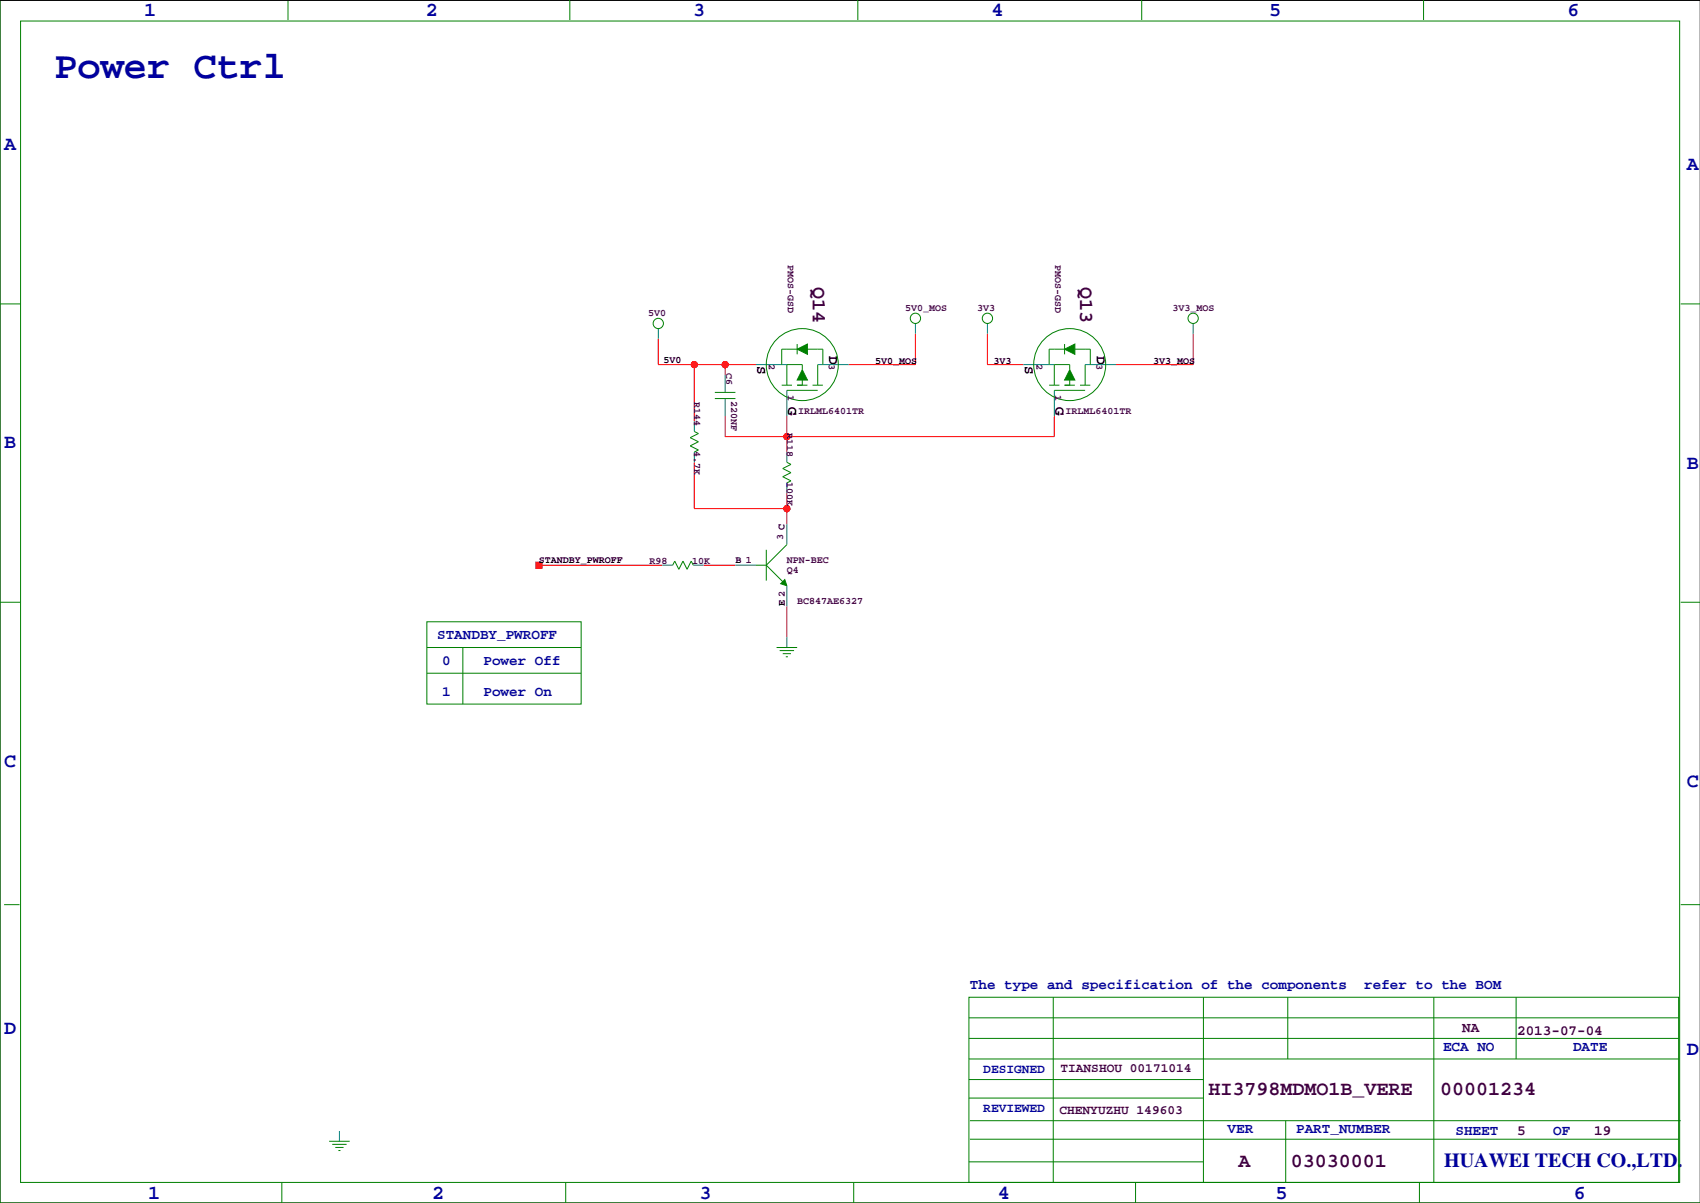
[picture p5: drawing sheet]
<svg xmlns="http://www.w3.org/2000/svg" width="420mm" height="297mm" viewBox="0 0 420 297" stroke-linecap="round" stroke-linejoin="round" font-family="sans-serif">
<path d="M419.9 .1h-419.9v296.9h419.9" fill="none" stroke="#000" stroke-width=".25"/>
<g fill="none" stroke="#f00" stroke-width=".25">
<path d="M162.6 83.7v6.3h24.1M171.4 90v14M179.1 90v2.6M226.1 82.4v7.6h-16.6M243.8 82.4v7.6h8.9M294.6 82.4v7.6h-19M171.4 114.2v11.4h22.9M179.1 102.7v5.1h81.2v-5.1M194.3 102.7v8.9M133.1 139.6h30.5M173.7 139.6h7.9M194.3 121.8v7.6"/>
<path d="M194.3 149.7v7.6"/>
<circle cx="171.5" cy="90" r=".76"/>
<circle cx="179.1" cy="90" r=".76"/>
<circle cx="194.3" cy="107.8" r=".76"/>
<circle cx="194.3" cy="125.6" r=".76"/>
</g>
<g fill="#f00" stroke="#f00" stroke-width=".25">
<path d="M132.3 138.8h1.6v1.5h-1.6z" fill-rule="evenodd"/>
<circle cx="194.3" cy="125.6" r=".76"/>
<circle cx="194.3" cy="107.8" r=".76"/>
<circle cx="179.1" cy="90" r=".76"/>
<circle cx="171.5" cy="90" r=".76"/>
</g>
<g fill="none" stroke="#008080" stroke-width=".25">
<path d="M226.1 79.9v2.5M243.8 79.9v2.5M294.6 79.9v2.5M162.6 81.1v2.6M179.1 92.6v4.3M179.1 98.4v4.3M186.7 90h7.6M194.3 96.4v6.3M201.9 90h7.6M252.7 90h7.6M260.3 96.4v6.3M268 90h7.6"/>
<path d="M171.4 104v2.5M171.4 111.6v2.6M194.3 111.6v2.6M194.3 119.2v2.6M163.6 139.6h2.5M171.2 139.6h2.5M181.6 139.6h5.1M194.3 129.4v5.1M194.3 144.6v5.1M194.3 157.3v2.6M83.8 279.3v2.5"/>
</g>
<g fill="none" stroke="#008000" stroke-width=".25">
<path d="M0 -.1v297.1h419.9M71.1 0v4.9M140.7 0v4.9M211.8 0v4.9M281.9 0v4.9M351.5 0v4.9M5.1 5.2h409.7v286.8h-409.7zM0 75h5.1M198.1 73.5h.1M264.2 73.5h.1M415 75h4.9M176.5 96.9h5.1"/>
<path d="M176.5 98.4h5.1M193 95.1h2.6M194.3 96.4h7.6M196.8 95.1h2.6M196.8 86.2h-3.8v3.8M196.8 84.9v2.6M198.1 91.3v-1.3h-3.8v5.1M198.1 92.6v2.5M199.4 86.2h3.8v3.8M200.7 95.1h2.5M201.9 90v5.1M207 90h.1"/>
<path d="M259.1 95.1h2.5M260.3 96.4h7.7M262.9 95.1h2.5M262.9 86.2h-3.8v3.8M262.9 84.9v2.6M264.2 91.3v-1.3h-3.9v5.1M264.2 92.6v2.5M265.4 86.2h3.8v3.8M266.7 95.1h2.5M268 90v5.1M273 90h.1M171.4 106.5l1.1 .5-2.1 1.1 2.1 1-2.1 1 2.1 1-1.1 .5"/>
<path d="M194.3 114.2l1 .5-2 1 2 1-2 1 2 1-1 .5M166.1 139.6l.5-1.1 1 2.1 1.1-2.1 1 2.1 1-2.1 .5 1.1M186.7 139.6h2.5M189.2 135.7v7.7M189.2 139.6l5.1 5M194.3 134.5l-5.1 5.1M0 148.7h5.1M105.4 153.5h38.1v20.3h-38.1zM105.4 159.9h38.1M114.3 159.9v13.9M191.8 159.9h5M415 148.7h4.9"/>
<path d="M105.4 166.2h38.1M192.5 160.6h3.6M193.3 161.4h2M194.1 162.2h.5M1 223.4h3.8M415 223.4h4.9M239.3 246.2h175.2v45.8h-175.2zM239.3 251.3h175.2M239.3 256.4h175.2M260.1 246.2v45.8M297.2 246.2v45.8M318 246.2v15.3"/>
<path d="M354.1 246.2v45.8M374.4 246.2v15.3M239.3 266.6h57.9M239.3 261.5h175.2M239.3 271.1h57.9M239.5 276.7h175.5M317.5 276.7v15.3M69.6 292v5M81.3 281.8h5.1M82 282.6h3.6M82.8 283.3h2M83.6 284.1h.5"/>
<path d="M139.7 292v5M210.8 292v5M239.3 286.9h57.9M239.5 281.3h175M280.4 292v5M350.5 292v5M383.5 287.4h.1"/>
<circle cx="162.6" cy="79.9" r="1.27"/>
<circle cx="226.1" cy="78.6" r="1.27"/>
<circle cx="243.8" cy="78.6" r="1.27"/>
<circle cx="294.6" cy="78.6" r="1.27"/>
<circle cx="198.1" cy="90" r="8.9"/>
<circle cx="264.2" cy="90" r="8.9"/>
</g>
<g fill="#008000" stroke="#008000" stroke-width=".25">
<path d="M262.9 86.2l2.5-1.3v2.6z" fill-rule="evenodd"/>
<path d="M264.2 91.3l1.2 2.5h-2.5z" fill-rule="evenodd"/>
<path d="M196.8 86.2l2.6-1.3v2.6z" fill-rule="evenodd"/>
<path d="M198.1 91.3l1.3 2.5h-2.6z" fill-rule="evenodd"/>
<path d="M192.8 144.1l1-1 .5 1.5z" fill-rule="evenodd"/>
</g>
<text font-size="9.5" fill="#0000a0" x="13.5" y="19.2">Power Ctrl</text>
<g font-size="4.9" fill="#0000a0">
<text x="35.6" y="3.9">1</text>
<text x="105.2" y="3.9">2</text>
<text x="171.2" y="3.9">3</text>
<text x="244.9" y="3.9">4</text>
<text x="313.4" y="3.9">5</text>
<text x="387.1" y="3.9">6</text>
<text x="1" y="36.9">A</text>
<text x="416.6" y="42">A</text>
<text x="1" y="110.6">B</text>
<text x="416.6" y="115.7">B</text>
<text x="1" y="189.3">C</text>
<text x="416.6" y="194.4">C</text>
<text x="1" y="255.4">D</text>
<text x="416.6" y="260.5">D</text>
<text x="356.6" y="288">HUAWEI TECH CO.,LTD.</text>
<text x="36.6" y="296">1</text>
<text x="106.7" y="296">2</text>
<text x="172.7" y="296">3</text>
<text x="246.4" y="296">4</text>
<text x="315" y="296">5</text>
<text x="388.6" y="296">6</text>
</g>
<g font-size="4.9" fill="#400040">
<text x="200.7" y="71" transform="rotate(90 200.7 71)">Q14</text>
<text x="266.7" y="71" transform="rotate(90 266.7 71)">Q13</text>
<text x="298.5" y="270.5">HI3798MDMO1B_VERE</text>
<text x="355.6" y="270.5">00001234</text>
<text x="305.9" y="288.3">A</text>
<text x="318.8" y="288.3">03030001</text>
</g>
<g font-size="3.5">
<text x="204.8" y="87.9" transform="rotate(90 204.8 87.9)">D</text>
<text x="270.8" y="87.9" transform="rotate(90 270.8 87.9)">D</text>
<text x="187" y="90.5" transform="rotate(90 187 90.5)">S</text>
<text x="253.1" y="90.5" transform="rotate(90 253.1 90.5)">S</text>
<text x="194.6" y="100.6" transform="rotate(90 194.6 100.6)">G</text>
<text x="260.7" y="100.6" transform="rotate(90 260.7 100.6)">G</text>
</g>
<g font-size="3.5" fill="#0000a0">
<text x="107.9" y="157.9">STANDBY_PWROFF</text>
<text x="109.2" y="164.2">0</text>
<text x="119.4" y="164.2">Power Off</text>
<text x="109.2" y="171.9">1</text>
<text x="119.4" y="171.9">Power On</text>
<text x="239.5" y="244.2">The type and specification of the components</text>
<text x="336.9" y="244.2">refer to the BOM</text>
<text x="356.4" y="259.4">ECA NO</text>
<text x="388.5" y="259.4">DATE</text>
<text x="303.1" y="279.7">VER</text>
<text x="320.1" y="279.7">PART_NUMBER</text>
<text x="359.4" y="280.3">SHEET</text>
<text x="383.5" y="280.3">OF</text>
</g>
<g font-size="3.5" fill="#400040">
<text x="361.1" y="254.9">NA</text>
<text x="374.6" y="255.7">2013-07-04</text>
<text x="374.6" y="280.3">5</text>
<text x="393.7" y="280.3">19</text>
</g>
<g font-size="3.2" fill="#0000a0">
<text x="242.8" y="264.9">DESIGNED</text>
<text x="242.8" y="274.5">REVIEWED</text>
</g>
<g font-size="3.2" fill="#400040">
<text x="261.9" y="264.7">TIANSHOU 00171014</text>
<text x="261.6" y="275.1">CHENYUZHU 149603</text>
</g>
<g font-size="2.5" fill="#400040">
<text x="194.5" y="65.5" transform="rotate(90 194.5 65.5)">PMOS-GSD</text>
<text x="260.6" y="65.5" transform="rotate(90 260.6 65.5)">PMOS-GSD</text>
<text x="223.5" y="76.8">5V0_MOS</text>
<text x="241.3" y="76.8">3V3</text>
<text x="289.6" y="76.8">3V3_MOS</text>
<text x="160" y="78.1">5V0</text>
<text x="189.9" y="89.8" transform="rotate(90 189.9 89.8)">2</text>
<text x="204.7" y="89.8" transform="rotate(90 204.7 89.8)">3</text>
<text x="255.9" y="89.8" transform="rotate(90 255.9 89.8)">2</text>
<text x="270.7" y="89.8" transform="rotate(90 270.7 89.8)">3</text>
<text x="179.3" y="92.1" transform="rotate(90 179.3 92.1)">C6</text>
<text x="171.4" y="99.3" transform="rotate(90 171.4 99.3)">R144</text>
<text x="180.6" y="98.9" transform="rotate(90 180.6 98.9)">220NF</text>
<text x="194.5" y="97.6" transform="rotate(90 194.5 97.6)">1</text>
<text x="260.6" y="97.6" transform="rotate(90 260.6 97.6)">1</text>
<text x="194.3" y="107" transform="rotate(90 194.3 107)">R118</text>
<text x="197.1" y="102.2">IRLML6401TR</text>
<text x="263.1" y="102.2">IRLML6401TR</text>
<text x="171.4" y="111.4" transform="rotate(90 171.4 111.4)">4.7K</text>
<text x="194.3" y="119" transform="rotate(90 194.3 119)">100K</text>
<text x="193.4" y="133.4" transform="rotate(-90 193.4 133.4)">3 C</text>
<text x="160.4" y="139.3">R98</text>
<text x="170.9" y="139.3">10K</text>
<text x="194.3" y="139.1">NPN-BEC</text>
<text x="194.3" y="141.6">Q4</text>
<text x="196.8" y="149.2">BC847AE6327</text>
</g>
<g font-size="2.5">
<text x="163.8" y="89.5">5V0</text>
<text x="216.2" y="89.8">5V0_MOS</text>
<text x="245.4" y="89.8">3V3</text>
<text x="284.7" y="89.8">3V3_MOS</text>
<text x="133.1" y="139.1">STANDBY_PWROFF</text>
<text x="181.6" y="139.1">B 1</text>
<text x="193.8" y="149.7" transform="rotate(-90 193.8 149.7)">E 2</text>
</g>
</svg>
